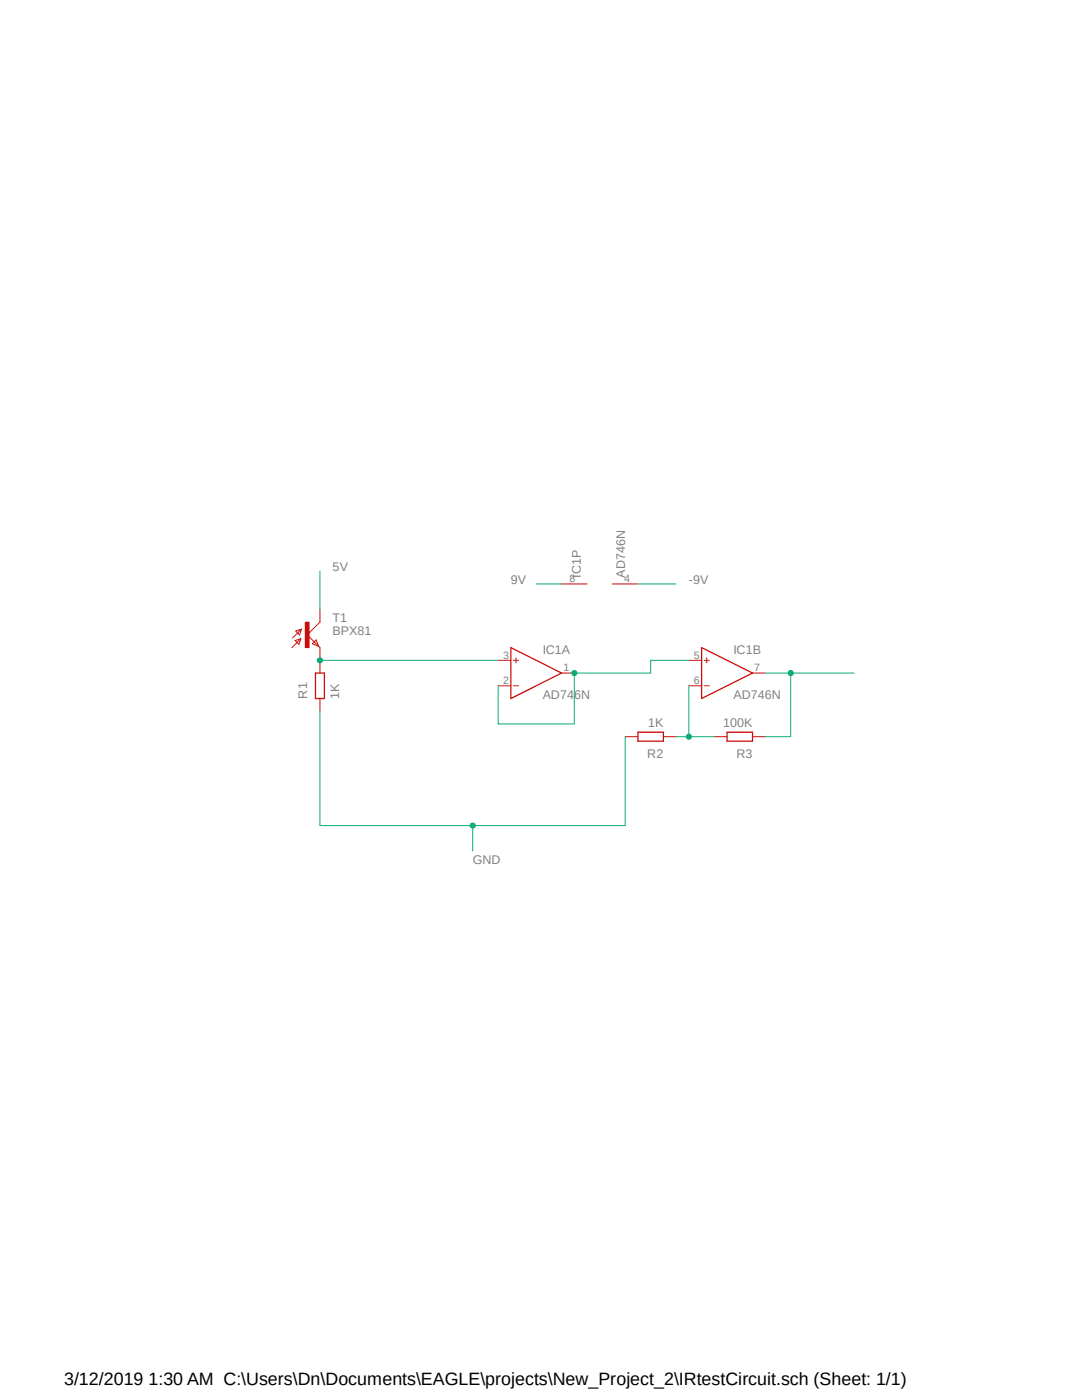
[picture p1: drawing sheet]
<svg xmlns="http://www.w3.org/2000/svg" width="216mm" height="279mm" viewBox="0 0 216 279" stroke-linecap="round" stroke-linejoin="round" font-family="sans-serif">
<path d="M58.1 105l112.5 68M170.6 105l-112.5 68" fill="none" stroke="#fff" stroke-width=".2"/>
<path d="M58.9 127.8l1.1-.3-.4 1.1zM59 125.9l1.2-.3-.4 1.1zM60 127.5l-1.7 1.7M60.2 125.6l-1.8 1.7M63.1 127.7l.5 1.3-1.3-.5zM63.8 124.2l-2.5 2.5 2.5 2.5" fill="none" stroke="#c90d0c" stroke-width=".2"/>
<path d="M60.9 124.2h.8v5h-.8z" fill-rule="evenodd" fill="#c90d0c"/>
<g fill="none" stroke="#c90d0c" stroke-width=".2">
<path d="M112.1 116.5h5M122.2 116.5h5.1M60.9 124.2h.8v5h-.8zM63.8 121.6v2.6M63.8 129.2v5.1M63.8 139.4v2.5M99.4 131.8h2.5M99.4 136.9h2.5M102.4 131.8h1.1M102.4 136.9h1.1M103 131.3v1M112.1 134.3h2.5"/>
<path d="M137.5 131.8h2.5M137.5 136.9h2.5M140.5 131.8h1M140.5 136.9h1M141 131.3v1M150.2 134.3h2.5M124.8 147h2.5M132.4 147h2.5M142.5 147h2.6M150.2 147h2.5"/>
</g>
<path d="M62.9 134.3h1.8v5.1h-1.8zM101.9 129.2l10.2 5.1-10.2 5.1zM140 129.2l10.2 5.1-10.2 5.1zM127.3 146.1h5.1v1.8h-5.1zM145.1 146.1h5.1v1.8h-5.1z" fill="none" stroke="#c90d0c" stroke-width=".25"/>
<path d="M63.8 131.8h35.6" fill="none" stroke="#0dab76" stroke-width=".2"/>
<circle cx="63.8" cy="131.8" r=".51" fill="#0dab76"/>
<g fill="none" stroke="#0dab76" stroke-width=".2">
<path d="M63.8 114v7.6M63.8 141.9v22.9h61v-17.8M94.3 164.8v5"/>
<circle cx="63.8" cy="131.8" r=".51"/>
</g>
<circle cx="94.3" cy="164.8" r=".51" fill="#0dab76"/>
<g fill="none" stroke="#0dab76" stroke-width=".2">
<path d="M129.8 131.8v2.5h-15.2v10.2h-15.2v-7.6"/>
<circle cx="94.3" cy="164.8" r=".51"/>
</g>
<circle cx="114.6" cy="134.3" r=".51" fill="#0dab76"/>
<g fill="none" stroke="#0dab76" stroke-width=".2">
<path d="M129.8 131.8h7.7M137.5 136.9v10.1M134.9 147h7.6"/>
<circle cx="114.6" cy="134.3" r=".51"/>
</g>
<circle cx="137.5" cy="147" r=".51" fill="#0dab76"/>
<g fill="none" stroke="#0dab76" stroke-width=".2">
<path d="M152.7 134.3h17.7M157.8 134.3v12.7h-5.1"/>
<circle cx="137.5" cy="147" r=".51"/>
</g>
<circle cx="157.8" cy="134.3" r=".51" fill="#0dab76"/>
<g fill="none" stroke="#0dab76" stroke-width=".2">
<path d="M107 116.5h5.1M127.3 116.5h7.6"/>
<circle cx="157.8" cy="134.3" r=".51"/>
</g>
<text font-size="3.6" x="12.8" y="276.4">3/12/2019 1:30 AM C:\Users\Dn\Documents\EAGLE\projects\New_Project_2\IRtestCircuit.sch (Sheet: 1/1)</text>
<g font-size="2.5" fill="#808080">
<text x="66.4" y="114">5V</text>
<text x="101.9" y="116.5">9V</text>
<text x="115.9" y="115.3" transform="rotate(-90 115.9 115.3)">IC1P</text>
<text x="124.8" y="115.3" transform="rotate(-90 124.8 115.3)">AD746N</text>
<text x="137.5" y="116.5">-9V</text>
<text x="66.4" y="124.2">T1</text>
<text x="66.4" y="126.7">BPX81</text>
<text x="108.3" y="130.5">IC1A</text>
<text x="146.3" y="130.5">IC1B</text>
<text x="61.3" y="139.4" transform="rotate(-90 61.3 139.4)">R1</text>
<text x="67.7" y="139.4" transform="rotate(-90 67.7 139.4)">1K</text>
<text x="108.3" y="139.4">AD746N</text>
<text x="146.4" y="139.4">AD746N</text>
<text x="129.3" y="145">1K</text>
<text x="144.3" y="145">100K</text>
<text x="129.2" y="151.3">R2</text>
<text x="146.9" y="151.3">R3</text>
<text x="94.3" y="172.4">GND</text>
</g>
<g font-size="2.1" fill="#808080">
<text x="113.6" y="116.2">8</text>
<text x="124.5" y="116.2">4</text>
<text x="100.4" y="131.4">3</text>
<text x="138.5" y="131.4">5</text>
<text x="100.4" y="136.5">2</text>
<text x="112.4" y="133.9">1</text>
<text x="138.5" y="136.5">6</text>
<text x="150.5" y="133.9">7</text>
</g>
</svg>
